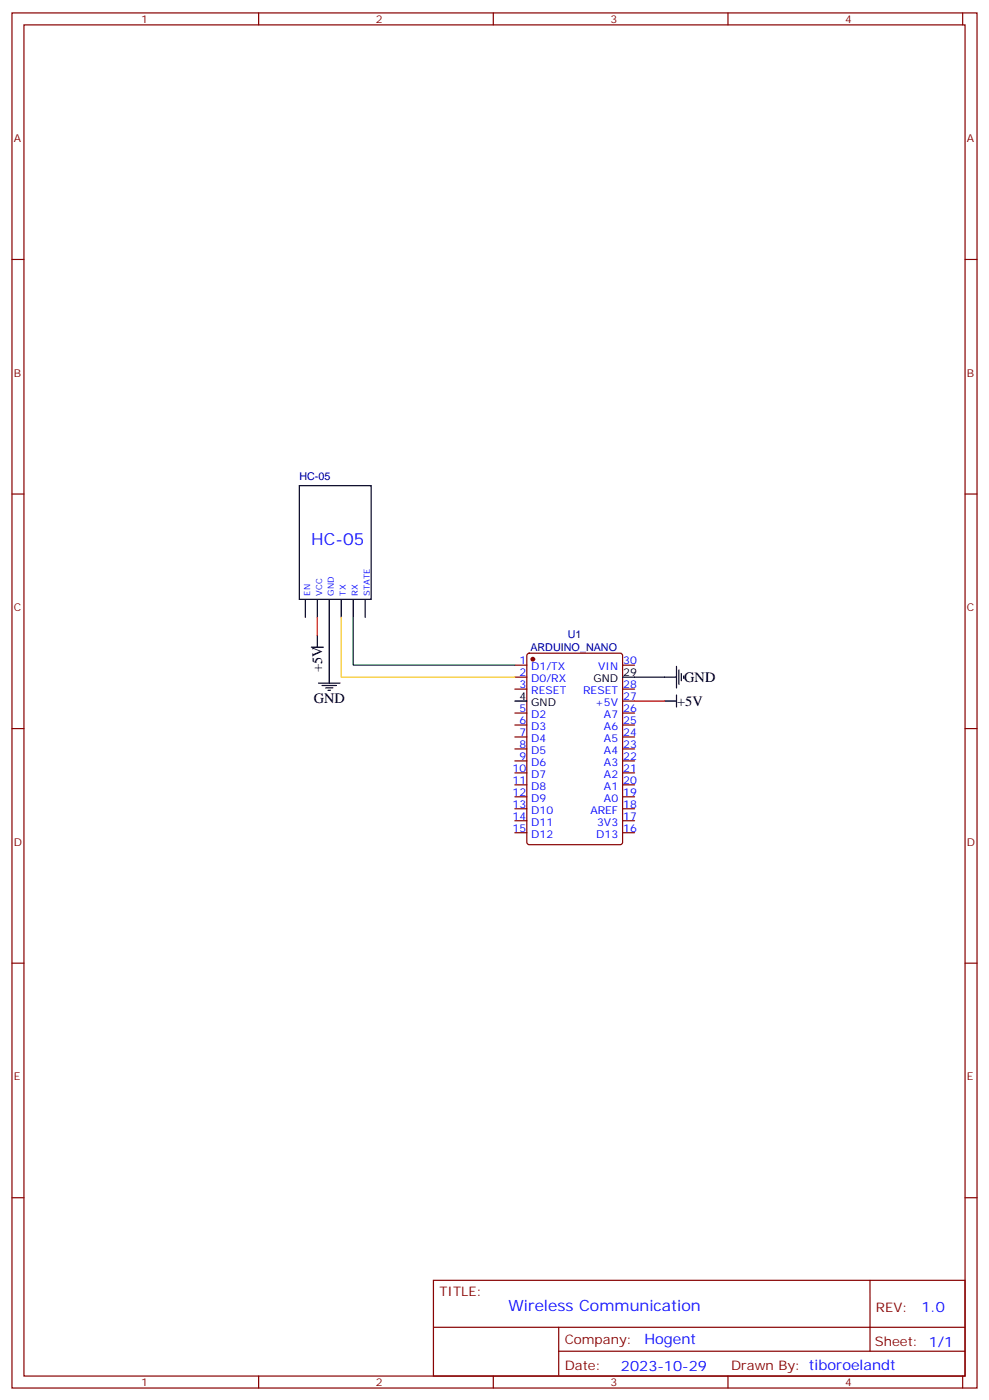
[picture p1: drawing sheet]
<svg xmlns="http://www.w3.org/2000/svg" width="291mm" height="413mm" viewBox="0 0 291 413" stroke-linecap="round" stroke-linejoin="round" font-family="sans-serif">
<g fill="none" stroke="#870000" stroke-width=".35">
<path d="M151.7 196.1h3.5M151.7 199.6h3.5M155.5 192.8l.4-.3h26.8l.7 .5v55.3l-.4 .6-27.1 .1-.6-.5-.1-55.2zM183.4 196.1h3.6M151.7 203.1h3.5M151.7 210.2h3.5M151.7 213.7h3.5M151.7 217.2h3.5M183.4 203.1h3.6M183.4 210.2h3.6M183.4 213.7h3.6M183.4 217.2h3.6"/>
<path d="M183.4 206.7h3.6M151.7 220.8h3.5M151.7 224.3h3.5M151.7 227.8h3.5M151.7 231.4h3.5M151.7 234.9h3.5M151.7 238.4h3.5M183.4 220.8h3.6M183.4 224.3h3.6M183.4 227.8h3.6M183.4 231.4h3.6M183.4 234.9h3.6"/>
<path d="M183.4 238.4h3.6M151.7 241.9h3.5M151.7 245.5h3.5M183.4 241.9h3.6M183.4 245.5h3.6"/>
</g>
<circle cx="157" cy="194.3" r=".53" fill="#870000" stroke="#870000" stroke-width=".35"/>
<path d="M88.2 143.2h21.2v33.5h-21.2zM183.4 199.6h3.6M151.7 206.7h3.5" fill="none" stroke="#000" stroke-width=".35"/>
<g fill="#c33" stroke="#000" stroke-width=".35">
<path d="M90 176.7v5.3z"/>
<path d="M93.5 176.7v5.3z"/>
<path d="M97 176.7v5.3z"/>
<path d="M100.5 176.7v5.3z"/>
<path d="M104.1 176.7v5.3z"/>
<path d="M107.6 176.7v5.3z"/>
</g>
<g fill="none" stroke="#870000" stroke-width=".35">
<path d="M3.5 3.8h284.4v405.4h-284.4zM7.1 7.3h277.2v398.3h-277.2zM76.2 3.8v3.5M145.3 3.8v3.5M214.5 3.8v3.5M283.6 3.8v3.5M3.5 76.5h3.6M284.3 76.5h3.6M3.5 145.6h3.6M284.3 145.6h3.6M3.5 214.8h3.6M284.3 214.8h3.6"/>
<path d="M3.5 283.9h3.6M284.3 283.9h3.6M3.5 353.1h3.6M284.3 353.1h3.6M127.7 377.4h156.6v28.2h-156.6zM256.3 377.4v20.9M127.7 391.2h156.5M164.6 398.3h119.6M164.6 391.2v14.2M76.2 405.6v3.6M145.3 405.6v3.6M214.5 405.6v3.6"/>
<path d="M283.6 405.6v3.6"/>
</g>
<g fill="none" stroke="#000" stroke-width=".35">
<path d="M91.7 190.8h3.5M93.5 187.3v3.5M97 182v19.4M187 199.6h12.3M199.3 196.4v6.4M200 197.5v4.2M200.7 198.5v2.2M201.4 199.2v.8M93.8 201.4h6.4M94.9 202.1h4.2M96 202.8h2.1M96.7 203.5h.7"/>
<path d="M195.8 206.7h3.5M199.3 204.9v3.5"/>
</g>
<path d="M93.5 182v5.3M187 206.7h8.8" fill="none" stroke="#f00" stroke-width=".35"/>
<path d="M104.1 182v14.1h47.6" fill="none" stroke="#008700" stroke-width=".35"/>
<path d="M100.5 182v17.6h51.2" fill="none" stroke="#fc0" stroke-width=".35"/>
<text font-size="4.9" fill="#00f" x="91.7" y="160.8">HC-05</text>
<text font-size="4.6" fill="#00f" x="149.8" y="386.4">Wireless Communication</text>
<g font-size="4.2">
<text x="94.9" y="198.1" transform="rotate(-90 94.9 198.1)">+5V</text>
<text x="201.6" y="201">GND</text>
<text x="92.4" y="207.4">GND</text>
<text x="199.5" y="208.1">+5V</text>
</g>
<g font-size="4.2" fill="#00f">
<text x="271.5" y="386.7">1.0</text>
<text x="189.9" y="396.2">Hogent</text>
<text x="183" y="404">2023-10-29</text>
</g>
<g font-size="3.9" fill="#800">
<text x="129.5" y="382">TITLE:</text>
<text x="258.1" y="386.7">REV:</text>
<text x="166.4" y="396.2">Company:</text>
<text x="257.7" y="396.8">Sheet: 1/1</text>
<text x="166.4" y="403.9">Date:</text>
<text x="215.4" y="403.9">Drawn By: tiboroelandt</text>
</g>
<g font-size="3.2" fill="#800">
<text x="41.6" y="6.8">1</text>
<text x="110.8" y="6.8">2</text>
<text x="179.9" y="6.8">3</text>
<text x="249.1" y="6.8">4</text>
<text x="4.1" y="41.9">A</text>
<text x="284.9" y="41.9">A</text>
<text x="4.1" y="111.1">B</text>
<text x="284.9" y="111.1">B</text>
<text x="4.1" y="180.2">C</text>
<text x="284.9" y="180.2">C</text>
<text x="4.1" y="249.3">D</text>
<text x="284.9" y="249.3">D</text>
<text x="4.1" y="318.5">E</text>
<text x="284.9" y="318.5">E</text>
<text x="41.6" y="408.6">1</text>
<text x="110.8" y="408.6">2</text>
<text x="179.9" y="408.6">3</text>
<text x="249.1" y="408.6">4</text>
</g>
<g font-size="3.2" fill="#000080">
<text x="88.2" y="141.4">HC-05</text>
<text x="156.3" y="191.9">ARDUINO_NANO</text>
<text x="167.3" y="188.2">U1</text>
</g>
<g font-size="3.2" fill="#00f">
<text x="153" y="195.7">1</text>
<text x="156.5" y="197.5">D1/TX</text>
<text x="176.3" y="197.5">VIN</text>
<text x="183.6" y="195.7">30</text>
<text x="153" y="199.2">2</text>
<text x="153" y="202.8">3</text>
<text x="156.5" y="201">D0/RX</text>
<text x="183.6" y="202.8">28</text>
<text x="153" y="209.8">5</text>
<text x="156.5" y="204.5">RESET</text>
<text x="171.8" y="204.5">RESET</text>
<text x="175.4" y="208.1">+5V</text>
<text x="183.6" y="209.8">26</text>
<text x="183.6" y="206.3">27</text>
<text x="153" y="213.4">6</text>
<text x="156.5" y="211.6">D2</text>
<text x="156.5" y="215.1">D3</text>
<text x="178" y="215.1">A6</text>
<text x="178" y="211.6">A7</text>
<text x="183.6" y="213.4">25</text>
<text x="153" y="216.9">7</text>
<text x="153" y="220.4">8</text>
<text x="156.5" y="218.7">D4</text>
<text x="178" y="218.7">A5</text>
<text x="183.6" y="220.4">23</text>
<text x="183.6" y="216.9">24</text>
<text x="151" y="227.5">10</text>
<text x="153" y="223.9">9</text>
<text x="156.5" y="222.2">D5</text>
<text x="156.5" y="225.7">D6</text>
<text x="178" y="225.7">A3</text>
<text x="178" y="222.2">A4</text>
<text x="183.6" y="227.5">21</text>
<text x="183.6" y="223.9">22</text>
<text x="151" y="231">11</text>
<text x="156.5" y="229.2">D7</text>
<text x="156.5" y="232.8">D8</text>
<text x="178" y="232.8">A1</text>
<text x="178" y="229.2">A2</text>
<text x="183.6" y="231">20</text>
<text x="151" y="234.5">12</text>
<text x="151" y="238.1">13</text>
<text x="156.5" y="236.3">D9</text>
<text x="156.5" y="239.8">D10</text>
<text x="173.9" y="239.8">AREF</text>
<text x="178" y="236.3">A0</text>
<text x="183.6" y="238.1">18</text>
<text x="183.6" y="234.5">19</text>
<text x="151" y="241.6">14</text>
<text x="151" y="245.1">15</text>
<text x="156.5" y="243.3">D11</text>
<text x="175.9" y="243.3">3V3</text>
<text x="183.6" y="245.1">16</text>
<text x="183.6" y="241.6">17</text>
<text x="156.5" y="246.9">D12</text>
<text x="175.7" y="246.9">D13</text>
</g>
<g font-size="3.2">
<text x="174.9" y="201">GND</text>
<text x="183.6" y="199.2">29</text>
<text x="153" y="206.3">4</text>
<text x="156.5" y="208.1">GND</text>
</g>
<g font-size="2.5" fill="#00f">
<text x="91.3" y="175.6" transform="rotate(-90 91.3 175.6)">EN</text>
<text x="94.9" y="175.6" transform="rotate(-90 94.9 175.6)">VCC</text>
<text x="98.4" y="175.6" transform="rotate(-90 98.4 175.6)">GND</text>
<text x="101.9" y="175.6" transform="rotate(-90 101.9 175.6)">TX</text>
<text x="105.5" y="175.6" transform="rotate(-90 105.5 175.6)">RX</text>
<text x="109" y="175.6" transform="rotate(-90 109 175.6)">STATE</text>
</g>
</svg>
